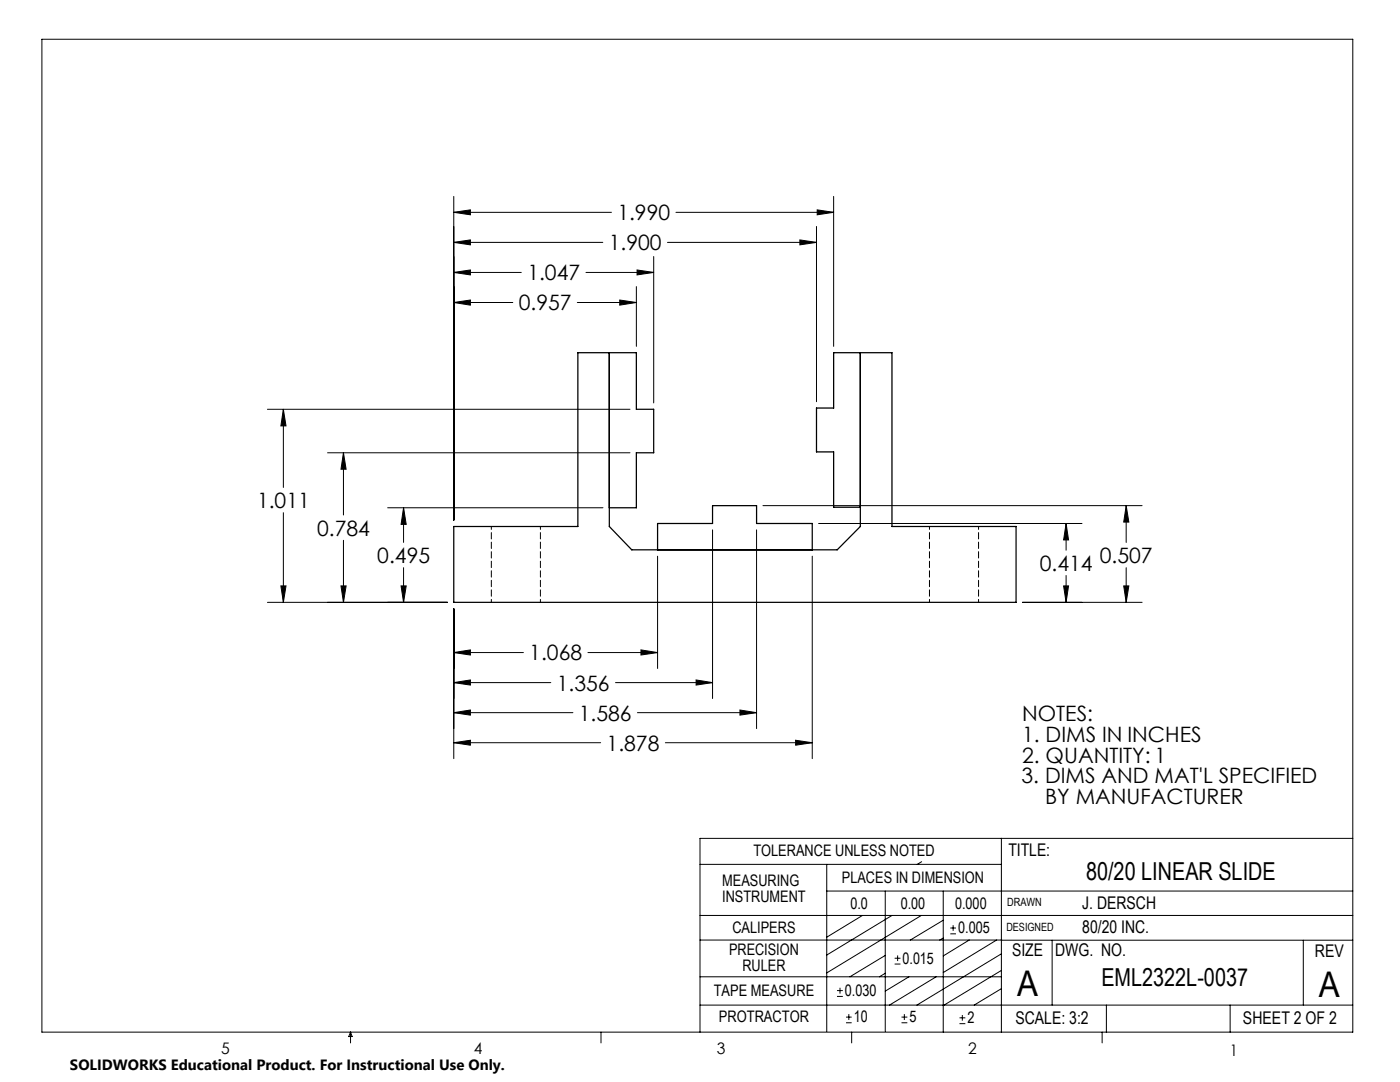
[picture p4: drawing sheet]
<svg xmlns="http://www.w3.org/2000/svg" width="279mm" height="216mm" viewBox="0 0 279 216" stroke-linecap="round" stroke-linejoin="round" font-family="sans-serif">
<g fill="none" stroke="#000" stroke-width=".2">
<path d="M8.4 7.8h261.6v198.2h-261.6zM90.6 39.2v64.6M166.4 39.2v29.9M90.6 54.4l3.3-.5v1zM90.6 48.4l3.3-.5v1zM90.6 42.4l3.3-.5v1zM90.6 54.4h13.4M90.6 48.4h29.7M90.6 42.4h31.4M116.9 54.4h13.6M123.7 59.9l3.3 .5-3.3 .5zM127 57.2v11.9"/>
<path d="M127.1 53.9l3.4 .5-3.4 .5zM130.5 51.2v29.2M133.2 48.4h29.7M134.9 42.4h31.5M159.6 47.9l3.3 .5-3.3 .5zM162.9 45.2v35M163.1 41.9l3.3 .5-3.3 .5zM90.6 60.4l3.3-.5v1zM90.6 60.4h11.7M115.2 60.4h11.8M53.4 81.7h72.3M56.6 81.7l.5 3.3h-1z"/>
<path d="M56.6 81.7v15.6M65.4 90.3h60.3M68.5 90.3l.6 3.3h-1zM68.5 90.3v12.5M56.1 116.9h1l-.5 3.3zM56.6 102.3v17.9M68.1 116.9h1l-.6 3.3zM68.5 107.8v12.4M77.4 101.3h42.9M80 116.9h1.1l-.6 3.3zM80.5 101.3l.6 3.3h-1.1zM80.5 101.3v6.9"/>
<path d="M80.5 113.3v6.9M131.2 111v22.4M142.2 105.7v33.7M151 105.7v39.7M152.3 100.9h75.6M162.1 111v40.4M163.4 104.5h52.5M212.3 116.9h1l-.5 3.3zM212.8 104.5l.5 3.2h-1zM212.8 104.5v5.3M212.8 114.8v5.4M224.3 116.9h1l-.5 3.3z"/>
<path d="M224.8 100.9l.5 3.3h-1zM224.8 100.9v7.3M224.8 113.3v6.9M53.4 120.2h35.9M90.6 130.2l3.3-.5v1zM90.6 136.2l3.3-.5v1zM90.6 121.5v29.9M90.6 130.2h13.9M90.6 136.2h19.3M117.3 130.2h13.9M122.8 136.2h19.4M127.9 129.7l3.3 .5-3.3 .5z"/>
<path d="M138.9 135.7l3.3 .5-3.3 .5zM204 120.2h23.9M90.6 142.2l3.3-.5v1zM90.6 148.2l3.3-.5v1zM90.6 142.2h23.7M90.6 148.2h29.3M127.2 142.2h23.8M132.8 148.2h29.3M147.7 141.7l3.3 .5-3.3 .5zM158.8 147.7l3.3 .5-3.3 .5zM139.7 172.5h60.1M165 177.8h105"/>
<path d="M165 172.5v33.3M176.7 177.8v28M183.9 171.9l-.8 .6M188.2 177.8v28.2M199.8 167.3v38.7M270 167.3h-130.3v38.7M139.7 182.7h130.3M139.7 187.6h60.2M139.7 194.9h60.1M167 198.8h1.2M167 197.7h1.2M167.6 197.1v1.2"/>
<path d="M172.1 182.7l-7.1 4.3M176.7 194.2l-1.2 .7M176.7 190.6l-7.1 4.3M178 182.7l-13 7.9M178.5 192.4h1.2M178.5 191.2h1.2M179.1 190.6v1.2M181.4 194.9l-4.7 2.9M183.9 182.7l-18.9 11.4M186.8 194.9l-9.3 5.7M188.2 183.6l-6.5 4M188.2 187.2l-.7 .4"/>
<path d="M189.7 186.3h1.1M189.7 185.2h1.1M190.2 184.6v1.1M193.4 187.6l-5.2 3.1M198.9 187.6l-10.7 6.5M199.8 187.6h70.2M199.8 197.3l-5.4 3.3M199.8 193.6l-11.6 7.1M199.8 190.3l-16.8 10.3M210 187.6v13M260.1 187.6v13M70 206v2.1"/>
<path d="M70 206l.3 .8h-.7zM119.9 206v2.1M139.7 200.6h130.3M168.8 204.1h1.2M168.8 203h1.2M169.4 202.4v1.1M170 206v2.1M179.9 204.1h1.2M179.9 203h1.2M180.5 202.4v1.1M191.5 204.3h1.2M191.5 203.1h1.2"/>
<path d="M192.1 202.5v1.2M220 206v2.1M220.8 200.6v5.4M245.5 200.6v5.4"/>
</g>
<path d="M90.6 60.4l3.3-.5v1zM123.7 59.9l3.3 .5-3.3 .5zM90.6 54.4l3.3-.5v1zM127.1 53.9l3.4 .5-3.4 .5zM90.6 48.4l3.3-.5v1zM159.6 47.9l3.3 .5-3.3 .5zM90.6 42.4l3.3-.5v1zM163.1 41.9l3.3 .5-3.3 .5zM90.6 130.2l3.3-.5v1zM127.9 129.7l3.3 .5-3.3 .5zM90.6 136.2l3.3-.5v1zM138.9 135.7l3.3 .5-3.3 .5zM90.6 142.2l3.3-.5v1zM147.7 141.7l3.3 .5-3.3 .5zM90.6 148.2l3.3-.5v1zM158.8 147.7l3.3 .5-3.3 .5zM212.3 116.9h1l-.5 3.3zM212.8 104.5l.5 3.2h-1zM224.3 116.9h1l-.5 3.3zM224.8 100.9l.5 3.3h-1zM80 116.9h1.1l-.6 3.3zM80.5 101.3l.6 3.3h-1.1zM68.1 116.9h1l-.6 3.3zM68.5 90.3l.6 3.3h-1zM56.1 116.9h1l-.5 3.3zM56.6 81.7l.5 3.3h-1z" fill="#000"/>
<path d="M121.6 70.4v34.7l4.5 4.6h41l4.6-4.6v-34.7M131.2 109.7v-5.2h11v-3.6h8.8v3.6h11.1v5.2M171.7 101.2h-5.3v-11h-3.5v-8.8h3.5v-11h11.6v34.7h24.8v15.1h-112.2v-15.1h24.7v-34.7h11.7v11.3h3.5v8.6h-3.5v11h-5.4" fill="none" stroke="#000" stroke-width=".25"/>
<path d="M98.1 105.1v15.1M185.5 105.1v15.1M107.9 120.2v-15.1M195.3 120.2v-15.1" fill="none" stroke="#000" stroke-width=".2" stroke-dasharray="1.3 .6" stroke-dashoffset=".7"/>
<g font-size="7.1">
<text x="203" y="198.7">A</text>
<text x="263.2" y="198.9">A</text>
</g>
<g font-size="4.9">
<text x="216.7" y="175.7">80/20 LINEAR SLIDE</text>
<text x="219.8" y="196.7">EML2322L-0037</text>
</g>
<g font-size="4.2">
<text x="123.2" y="44">1.990</text>
<text x="121.5" y="50">1.900</text>
<text x="105.2" y="56">1.047</text>
<text x="103.5" y="61.9">0.957</text>
<text x="51.3" y="101.4">1.011</text>
<text x="63.3" y="106.9">0.784</text>
<text x="75.3" y="112.4">0.495</text>
<text x="207.5" y="113.9">0.414</text>
<text x="219.5" y="112.4">0.507</text>
<text x="105.6" y="131.8">1.068</text>
<text x="111.1" y="137.8">1.356</text>
<text x="115.5" y="143.8">1.586</text>
<text x="204" y="143.9">NOTES:</text>
<text x="121.1" y="149.8">1.878</text>
<text x="204" y="148.1">1. DIMS IN INCHES</text>
<text x="204" y="152.2">2. QUANTITY: 1</text>
<text x="203.9" y="156.3">3. DIMS AND MAT'L SPECIFIED</text>
<text x="208.6" y="160.5">BY MANUFACTURER</text>
</g>
<g font-size="3.5">
<text x="201.2" y="170.7">TITLE:</text>
<text x="216" y="181.4">J. DERSCH</text>
<text x="202" y="190.8">SIZE</text>
<text x="210.6" y="190.8">DWG. NO.</text>
<text x="216" y="186.2">80/20 INC.</text>
<text x="262.4" y="190.9">REV</text>
<text x="202.7" y="204.4">SCALE: 3:2</text>
<text x="248.1" y="204.4">SHEET 2 OF 2</text>
</g>
<g font-size="3.2">
<text x="150.4" y="170.8">TOLERANCE UNLESS NOTED</text>
<text x="144.1" y="176.7">MEASURING</text>
<text x="144.1" y="179.9">INSTRUMENT</text>
<text x="168" y="176.2">PLACES IN DIMENSION</text>
<text x="169.7" y="181.4">0.0</text>
<text x="179.8" y="181.4">0.00</text>
<text x="190.6" y="181.4">0.000</text>
<text x="145.5" y="190.6">PRECISION</text>
<text x="146.2" y="186.2">CALIPERS</text>
<text x="191.2" y="186.2">0.005</text>
<text x="148.2" y="193.8">RULER</text>
<text x="180.1" y="192.3">0.015</text>
<text x="142.4" y="198.7">TAPE MEASURE</text>
<text x="168.6" y="198.7">0.030</text>
<text x="143.5" y="204">PROTRACTOR</text>
<text x="170.4" y="204">10</text>
<text x="181.5" y="204">5</text>
<text x="193.1" y="204.2">2</text>
<text x="44.2" y="210.4">5</text>
<text x="94.6" y="210.3">4</text>
<text x="143.1" y="210.4">3</text>
<text x="193.2" y="210.3">2</text>
<text x="245.4" y="210.6">1</text>
</g>
<text font-size="3" x="14" y="213.5">SOLIDWORKS Educational Product. For Instructional Use Only.</text>
<g font-size="2.3">
<text x="200.8" y="185.7">DESIGNED</text>
<text x="201" y="180.9">DRAWN</text>
</g>
</svg>
